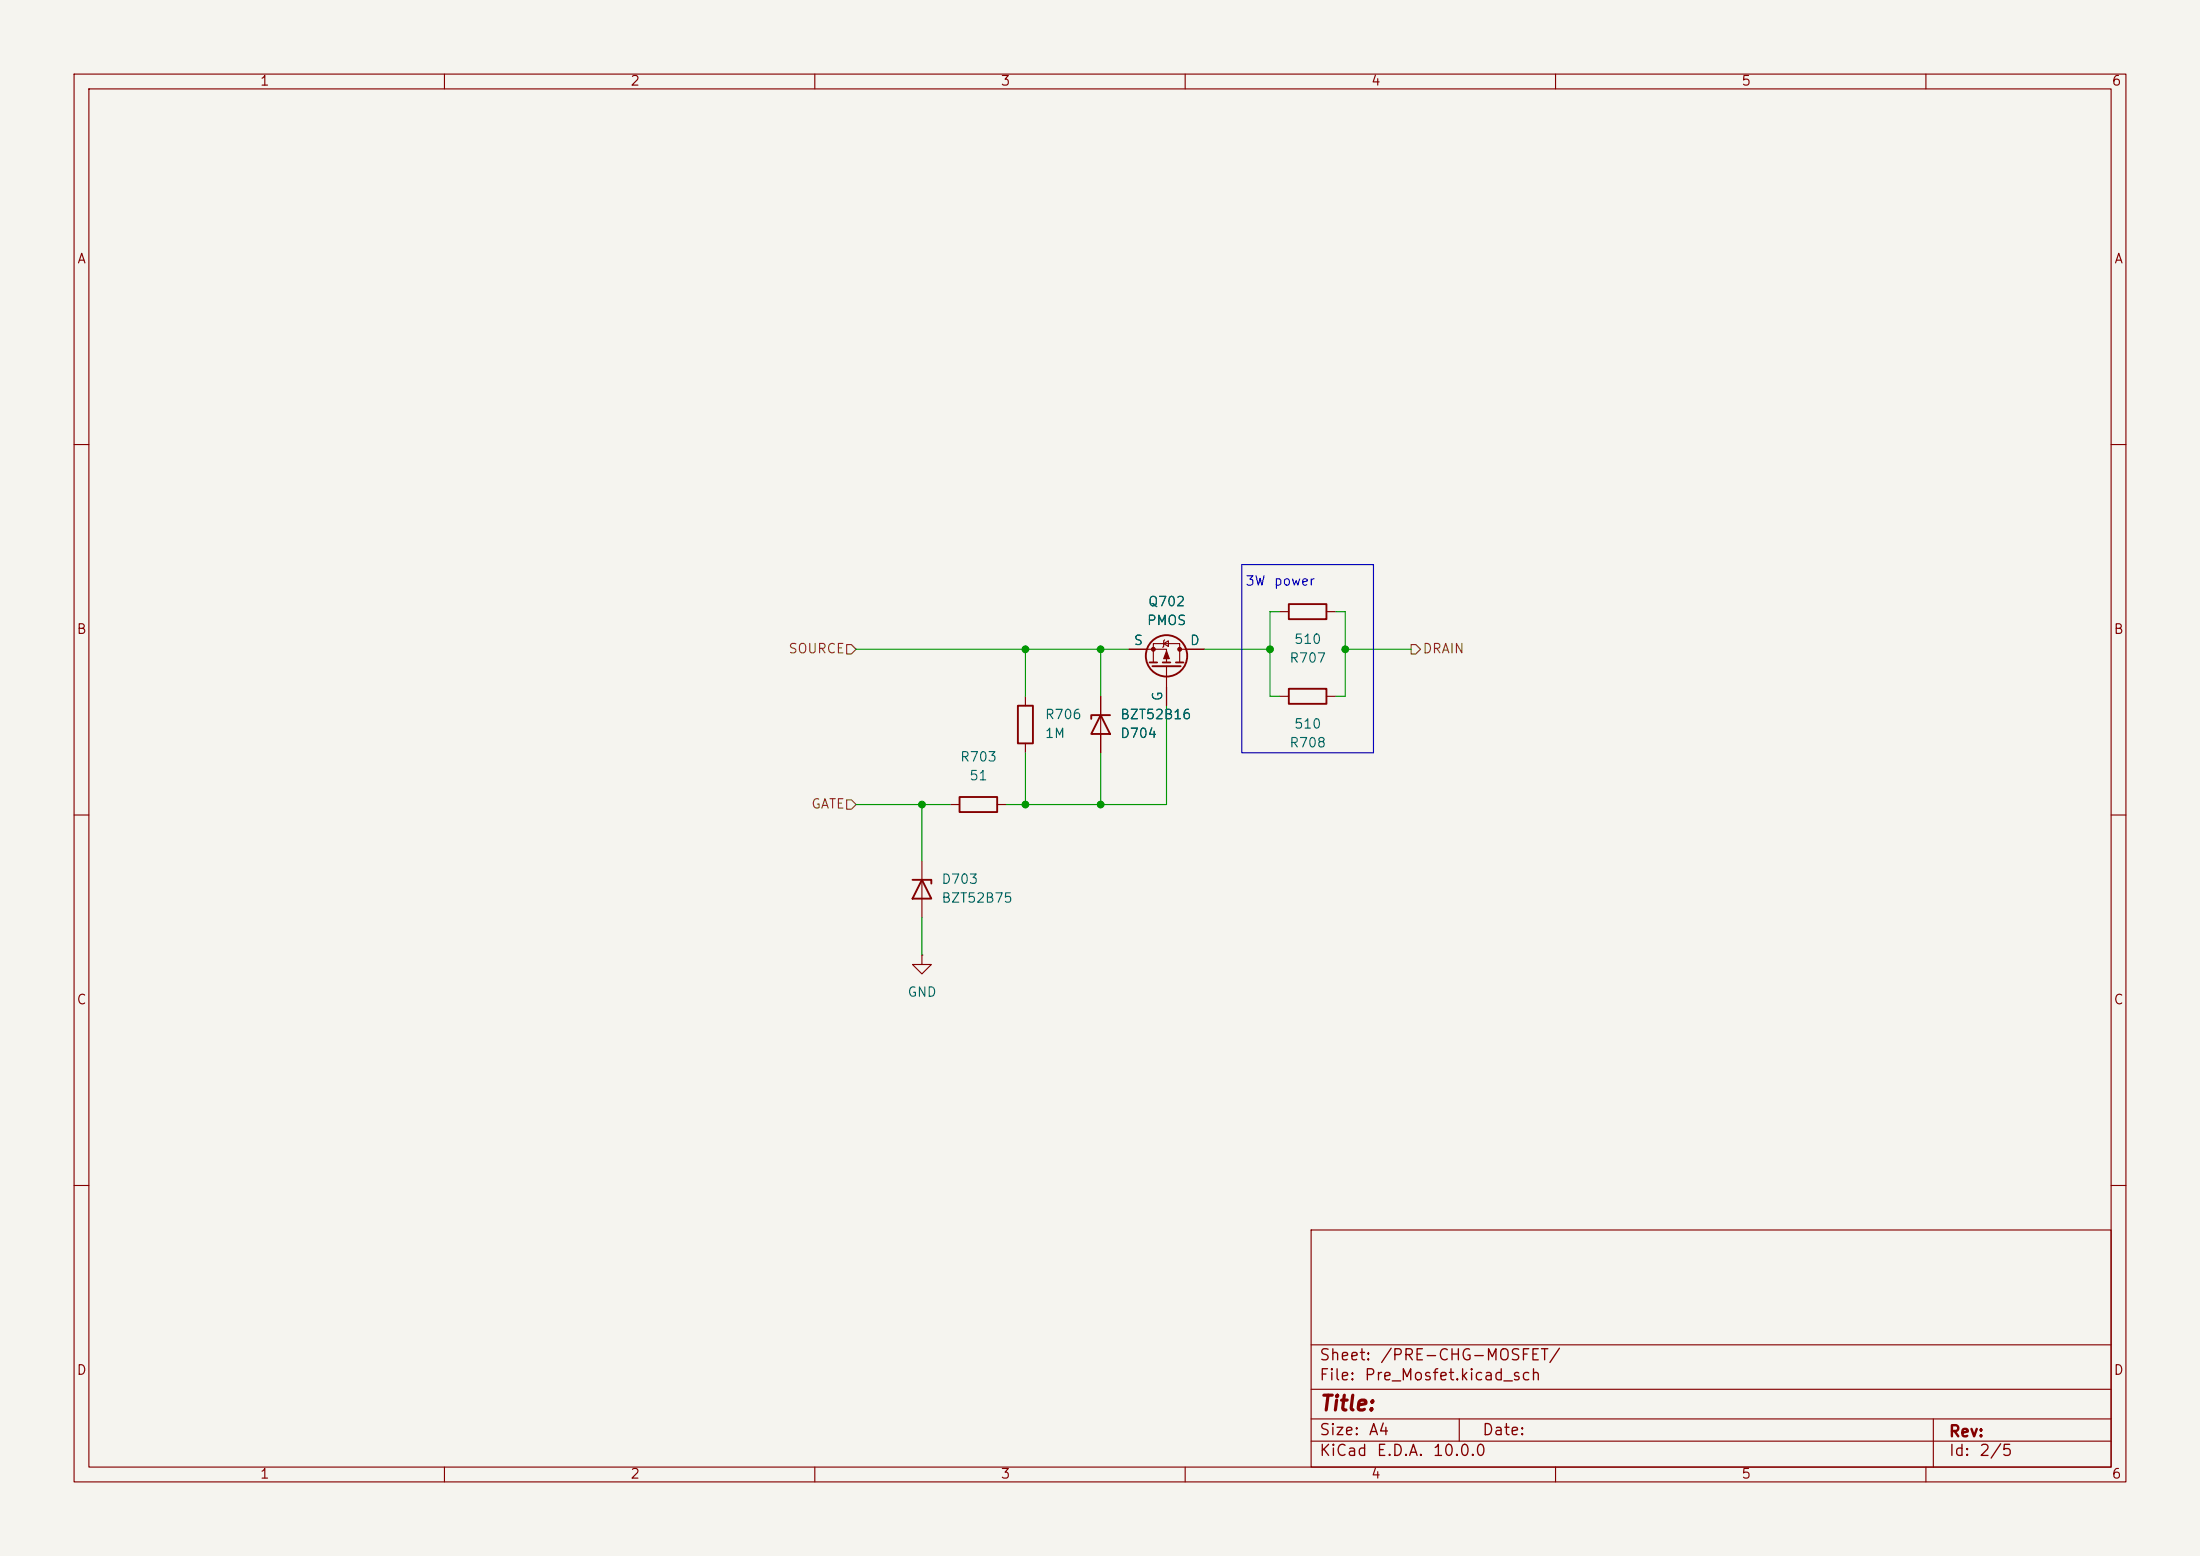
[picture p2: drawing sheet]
<svg xmlns="http://www.w3.org/2000/svg" width="297mm" height="210mm" viewBox="0 0 297 210" stroke-linecap="round" stroke-linejoin="round" font-family="sans-serif">
<path d="M0 0h297v210h-297z" fill="#f5f4ef" stroke="#f5f4ef" stroke-width=".14"/>
<g fill="none" stroke="#840000" stroke-width=".15">
<path d="M10 10h277v190h-277zM12 12h273v186h-273zM60 10v2M110 10v2M160 10v2M210 10v2M260 10v2M10 60h2M285 60h2M138.4 94v1.3M148.6 94v7.6M152.4 87.6h5.1v1.8"/>
<path d="M155.7 89.4v-2.5h3.6v2.5M157.1 86.9l.6-.4v.7zM157.2 86.4l-.1 .1v.7l-.1 .2M157.5 89.9v5.4M159.3 87.6h3.3M172.7 82.6h1.3M172.7 94h1.3M179.1 82.6h1.2M179.1 94h1.2M10 110h2M124.5 116.2v7.6M128.3 108.6h1.2"/>
<path d="M134.6 108.6h1.3M138.4 100.3v1.3M285 110h2M124.5 128.9v1.3h1.2l-1.2 1.2-1.3-1.2h1.3M124.5 128.9h.1M10 160h2M177 166h108v32h-108zM285 160h2M60 198v2M110 198v2M160 198v2M177 194.5h108"/>
<path d="M177 191.5h108M177 187.5h108M177 181.5h108M197 191.5v3M210 198v2M260 198v2M261 191.5v6.5"/>
</g>
<g fill="none" stroke="#840000" stroke-width=".25">
<path d="M137.4 95.3h2v5h-2zM148.6 96.5l1.3 2.6h-2.6zM149.9 96.5h-2.6v.5M155.2 89.4h1M155.6 89.9h3.8M157 89.4h1M158.7 89.4h1.1M174 81.5h5.1v2.1h-5.1zM174 93h5.1v2h-5.1zM123.2 118.7h2.5v.6M124.5 118.7l1.2 2.6h-2.5zM129.5 107.6h5.1v2h-5.1z"/>
<circle cx="157.5" cy="88.5" r="2.79"/>
</g>
<g fill="#840000" stroke="#840000" stroke-width=".15">
<path d="M157.5 87.9l.4 1h-.8z"/>
<circle cx="159.3" cy="87.6" r=".25"/>
<circle cx="155.7" cy="87.6" r=".25"/>
</g>
<path d="M114.3 87h.6l.7 .6-.7 .7h-.6zM190.5 87h.6l.7 .6-.7 .7h-.6zM114.3 108h.6l.7 .6-.7 .6h-.6z" fill="none" stroke="#725600" stroke-width=".15"/>
<g fill="none" stroke="#009600" stroke-width=".15">
<path d="M115.6 87.6h36.8M138.4 87.6v6.4M148.6 87.6v6.4M157.5 95.3v13.3h-21.6M162.6 87.6h8.8M172.7 82.6h-1.3v11.4h1.3M180.3 82.6h1.3v11.4h-1.3M181.6 87.6h8.9M115.6 108.6h12.7M124.5 108.6v7.6M138.4 101.6v7M148.6 101.6v7"/>
<path d="M124.5 123.8v5.1"/>
</g>
<path d="M167.6 76.2h17.8v25.4h-17.8z" fill="none" stroke="#0000c2" stroke-width=".15"/>
<g fill="#009600" stroke="#009600" stroke-width=".14">
<circle cx="148.6" cy="87.6" r=".46"/>
<circle cx="138.4" cy="87.6" r=".46"/>
<circle cx="124.5" cy="108.6" r=".46"/>
<circle cx="148.6" cy="108.6" r=".46"/>
<circle cx="171.4" cy="87.6" r=".46"/>
<circle cx="181.6" cy="87.6" r=".46"/>
<circle cx="138.4" cy="108.6" r=".46"/>
</g>
<text font-size="2" fill="#840000" x="178" y="190.9">Title:</text>
<g font-size="1.5" fill="#840000">
<text x="178" y="184">Sheet:</text>
<text x="186.2" y="184">/PRE-CHG-MOSFET/</text>
<text x="178" y="186.7">File:</text>
<text x="184.1" y="186.7">Pre_Mosfet.kicad_sch</text>
<text x="178" y="196.9">KiCad</text>
<text x="178" y="194.1">Size:</text>
<text x="184.7" y="194.1">A4</text>
<text x="185.7" y="196.9">E.D.A.</text>
<text x="193.3" y="196.9">10.0.0</text>
<text x="200" y="194.1">Date:</text>
<text x="263" y="194.3">Rev:</text>
<text x="263" y="196.9">Id:</text>
<text x="267.1" y="196.9">2/5</text>
</g>
<g font-size="1.3" fill="#840000">
<text x="35" y="11.9">1</text>
<text x="85" y="11.9">2</text>
<text x="135" y="11.9">3</text>
<text x="185" y="11.9">4</text>
<text x="235" y="11.9">5</text>
<text x="285" y="11.9">6</text>
<text x="10.3" y="35.9">A</text>
<text x="285.3" y="35.9">A</text>
<text x="10.3" y="85.9">B</text>
<text x="285.3" y="85.9">B</text>
<text x="10.3" y="135.9">C</text>
<text x="285.3" y="135.9">C</text>
<text x="10.3" y="185.9">D</text>
<text x="285.3" y="185.9">D</text>
<text x="35" y="199.9">1</text>
<text x="85" y="199.9">2</text>
<text x="135" y="199.9">3</text>
<text x="185" y="199.9">4</text>
<text x="235" y="199.9">5</text>
<text x="285" y="199.9">6</text>
</g>
<g font-size="1.3" fill="#006464">
<text x="154.9" y="82.1">Q702</text>
<text x="153" y="87.4">S</text>
<text x="154.7" y="84.7">PMOS</text>
<text x="160.6" y="87.4">D</text>
<text x="174" y="89.8">R707</text>
<text x="174.6" y="87.2">510</text>
<text x="157.2" y="94.7" transform="rotate(-90 157.2 94.7)">G</text>
<text x="141" y="97.4">R706</text>
<text x="141" y="99.9">1M</text>
<text x="151.1" y="99.9">D704</text>
<text x="151.1" y="97.4">BZT52B16</text>
<text x="174" y="101.2">R708</text>
<text x="174.6" y="98.7">510</text>
<text x="129.5" y="103.1">R703</text>
<text x="130.8" y="105.6">51</text>
<text x="127" y="119.6">D703</text>
<text x="127" y="122.1">BZT52B75</text>
<text x="122.4" y="134.8">GND</text>
</g>
<g font-size="1.3" fill="#0000c2">
<text x="168.1" y="79.4">3W</text>
<text x="171.9" y="79.4">power</text>
</g>
<g font-size="1.3" fill="#725600">
<text x="106.3" y="88.5">SOURCE</text>
<text x="192" y="88.5">DRAIN</text>
<text x="109.4" y="109.4">GATE</text>
</g>
</svg>
